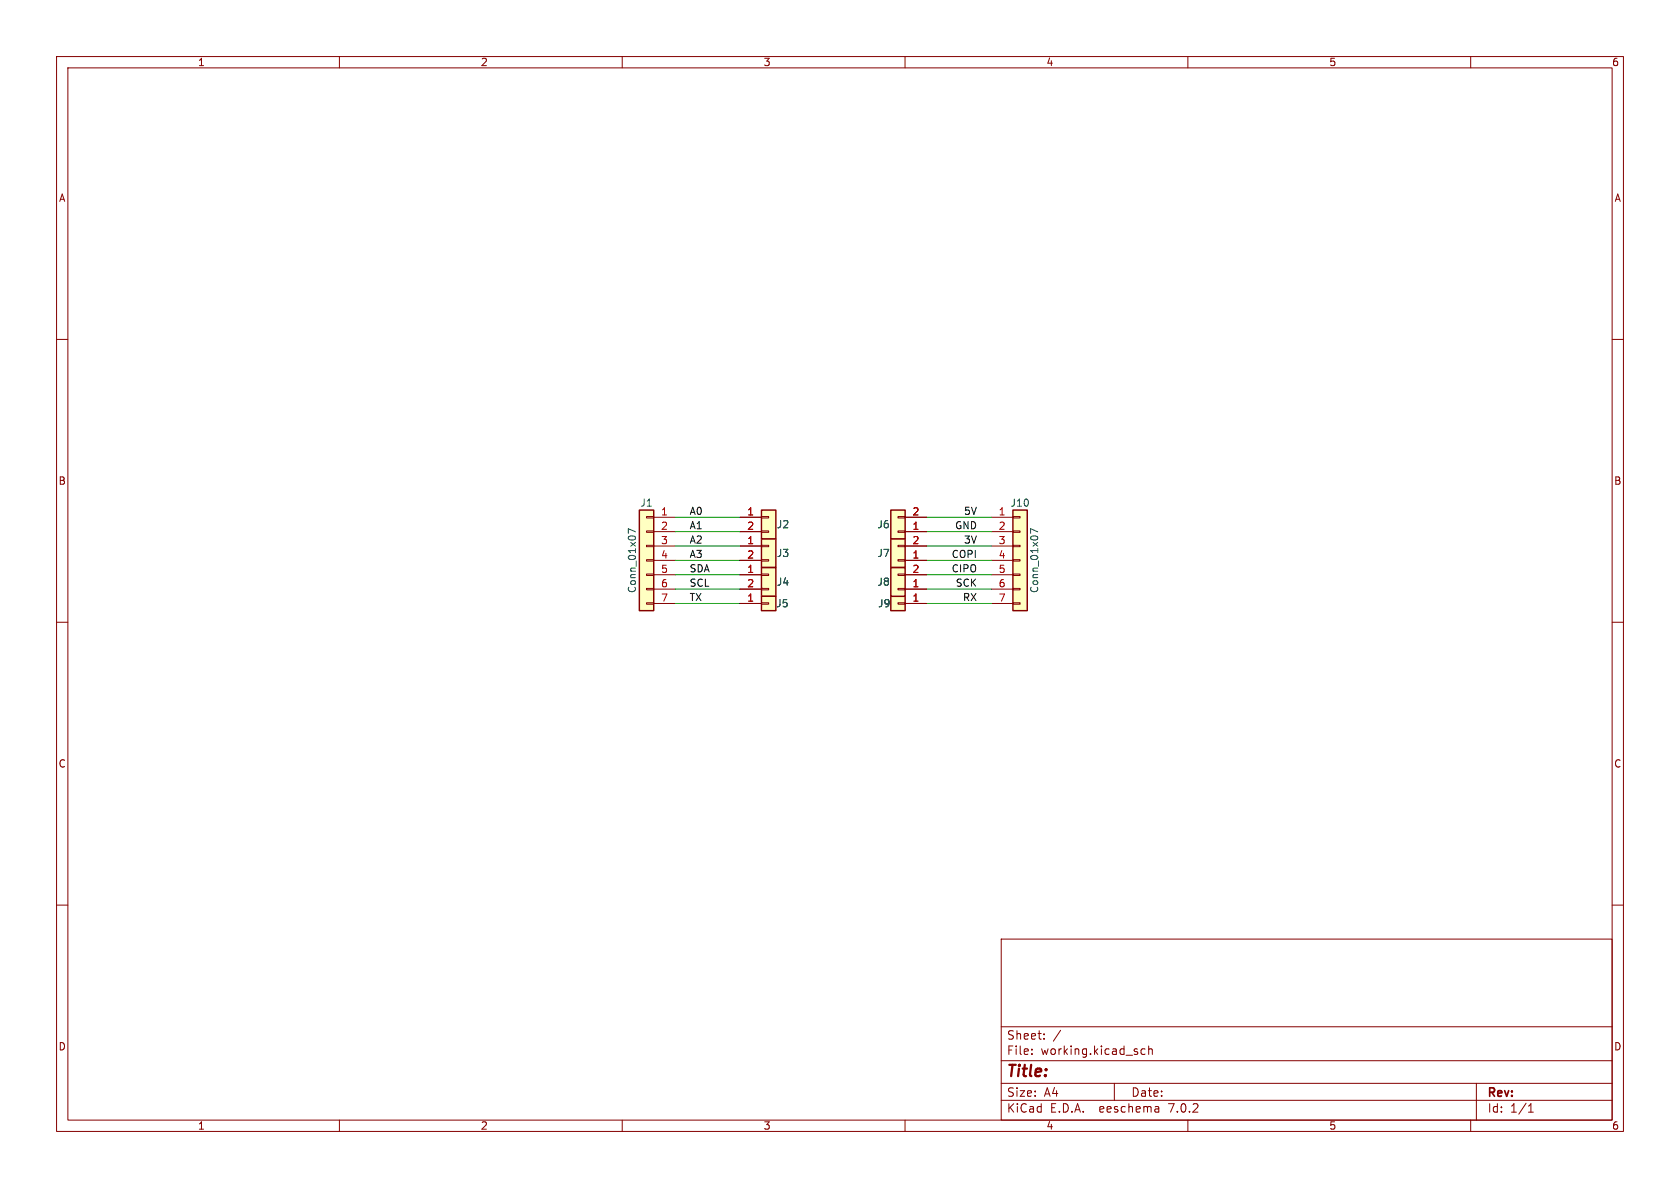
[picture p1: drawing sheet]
(kicad_sch (version 20211123) (generator eeschema)

 (paper "A4")

 (lib_symbols
  (symbol "Connector_Generic:Conn_01x01" (pin_names (offset 1.016) hide) (in_bom yes) (on_board yes)
   (property "Reference" "J" (id 0) (at 0 2.54 0) (effects (font (size 1.27 1.27))))
   (property "Value" "Conn_01x01" (id 1) (at 0 -2.54 0) (effects (font (size 1.27 1.27))))
   (property "Footprint" "" (id 2) (at 0 0 0) (effects (font (size 1.27 1.27)) hide))
   (property "Datasheet" "~" (id 3) (at 0 0 0) (effects (font (size 1.27 1.27)) hide))
   (symbol "Conn_01x01_1_1"
    (rectangle (start -1.27 0.127) (end 0 -0.127) (stroke (width 0.1524) (type default) (color 0 0 0 0)) (fill (type none)))
    (rectangle (start -1.27 1.27) (end 1.27 -1.27) (stroke (width 0.254) (type default) (color 0 0 0 0)) (fill (type background)))
    (pin passive line (at -5.08 0 0) (length 3.81) (name "Pin_1" (effects (font (size 1.27 1.27)))) (number "1" (effects (font (size 1.27 1.27)))))))
  (symbol "Connector_Generic:Conn_01x02" (pin_names (offset 1.016) hide) (in_bom yes) (on_board yes)
   (property "Reference" "J" (id 0) (at 0 2.54 0) (effects (font (size 1.27 1.27))))
   (property "Value" "Conn_01x02" (id 1) (at 0 -5.08 0) (effects (font (size 1.27 1.27))))
   (property "Footprint" "" (id 2) (at 0 0 0) (effects (font (size 1.27 1.27)) hide))
   (property "Datasheet" "~" (id 3) (at 0 0 0) (effects (font (size 1.27 1.27)) hide))
   (symbol "Conn_01x02_1_1"
    (rectangle (start -1.27 -2.413) (end 0 -2.667) (stroke (width 0.1524) (type default) (color 0 0 0 0)) (fill (type none)))
    (rectangle (start -1.27 0.127) (end 0 -0.127) (stroke (width 0.1524) (type default) (color 0 0 0 0)) (fill (type none)))
    (rectangle (start -1.27 1.27) (end 1.27 -3.81) (stroke (width 0.254) (type default) (color 0 0 0 0)) (fill (type background)))
    (pin passive line (at -5.08 0 0) (length 3.81) (name "Pin_1" (effects (font (size 1.27 1.27)))) (number "1" (effects (font (size 1.27 1.27)))))
    (pin passive line (at -5.08 -2.54 0) (length 3.81) (name "Pin_2" (effects (font (size 1.27 1.27)))) (number "2" (effects (font (size 1.27 1.27)))))))
  (symbol "Connector_Generic:Conn_01x07" (pin_names (offset 1.016) hide) (in_bom yes) (on_board yes)
   (property "Reference" "J" (id 0) (at 0 10.16 0) (effects (font (size 1.27 1.27))))
   (property "Value" "Conn_01x07" (id 1) (at 0 -10.16 0) (effects (font (size 1.27 1.27))))
   (property "Footprint" "" (id 2) (at 0 0 0) (effects (font (size 1.27 1.27)) hide))
   (property "Datasheet" "~" (id 3) (at 0 0 0) (effects (font (size 1.27 1.27)) hide))
   (symbol "Conn_01x07_1_1"
    (rectangle (start -1.27 -7.493) (end 0 -7.747) (stroke (width 0.1524) (type default) (color 0 0 0 0)) (fill (type none)))
    (rectangle (start -1.27 -4.953) (end 0 -5.207) (stroke (width 0.1524) (type default) (color 0 0 0 0)) (fill (type none)))
    (rectangle (start -1.27 -2.413) (end 0 -2.667) (stroke (width 0.1524) (type default) (color 0 0 0 0)) (fill (type none)))
    (rectangle (start -1.27 0.127) (end 0 -0.127) (stroke (width 0.1524) (type default) (color 0 0 0 0)) (fill (type none)))
    (rectangle (start -1.27 2.667) (end 0 2.413) (stroke (width 0.1524) (type default) (color 0 0 0 0)) (fill (type none)))
    (rectangle (start -1.27 5.207) (end 0 4.953) (stroke (width 0.1524) (type default) (color 0 0 0 0)) (fill (type none)))
    (rectangle (start -1.27 7.747) (end 0 7.493) (stroke (width 0.1524) (type default) (color 0 0 0 0)) (fill (type none)))
    (rectangle (start -1.27 8.89) (end 1.27 -8.89) (stroke (width 0.254) (type default) (color 0 0 0 0)) (fill (type background)))
    (pin passive line (at -5.08 7.62 0) (length 3.81) (name "Pin_1" (effects (font (size 1.27 1.27)))) (number "1" (effects (font (size 1.27 1.27)))))
    (pin passive line (at -5.08 5.08 0) (length 3.81) (name "Pin_2" (effects (font (size 1.27 1.27)))) (number "2" (effects (font (size 1.27 1.27)))))
    (pin passive line (at -5.08 2.54 0) (length 3.81) (name "Pin_3" (effects (font (size 1.27 1.27)))) (number "3" (effects (font (size 1.27 1.27)))))
    (pin passive line (at -5.08 0 0) (length 3.81) (name "Pin_4" (effects (font (size 1.27 1.27)))) (number "4" (effects (font (size 1.27 1.27)))))
    (pin passive line (at -5.08 -2.54 0) (length 3.81) (name "Pin_5" (effects (font (size 1.27 1.27)))) (number "5" (effects (font (size 1.27 1.27)))))
    (pin passive line (at -5.08 -5.08 0) (length 3.81) (name "Pin_6" (effects (font (size 1.27 1.27)))) (number "6" (effects (font (size 1.27 1.27)))))
    (pin passive line (at -5.08 -7.62 0) (length 3.81) (name "Pin_7" (effects (font (size 1.27 1.27)))) (number "7" (effects (font (size 1.27 1.27))))))))


 (wire (pts (xy 130.81 91.44) (xy 119.38 91.44)) (stroke (width 0) (type default) (color 0 0 0 0)))
 (wire (pts (xy 130.81 96.52) (xy 119.38 96.52)) (stroke (width 0) (type default) (color 0 0 0 0)))
 (wire (pts (xy 130.81 101.6) (xy 119.38 101.6)) (stroke (width 0) (type default) (color 0 0 0 0)))
 (wire (pts (xy 130.81 99.06) (xy 119.38 99.06)) (stroke (width 0) (type default) (color 0 0 0 0)))
 (wire (pts (xy 175.26 91.44) (xy 163.83 91.44)) (stroke (width 0) (type default) (color 0 0 0 0)))
 (wire (pts (xy 175.26 104.14) (xy 163.83 104.14)) (stroke (width 0) (type default) (color 0 0 0 0)))
 (wire (pts (xy 130.81 104.14) (xy 119.38 104.14)) (stroke (width 0) (type default) (color 0 0 0 0)))
 (wire (pts (xy 175.26 99.06) (xy 163.83 99.06)) (stroke (width 0) (type default) (color 0 0 0 0)))
 (wire (pts (xy 175.26 106.68) (xy 163.83 106.68)) (stroke (width 0) (type default) (color 0 0 0 0)))
 (wire (pts (xy 175.26 101.6) (xy 163.83 101.6)) (stroke (width 0) (type default) (color 0 0 0 0)))
 (wire (pts (xy 175.26 93.98) (xy 163.83 93.98)) (stroke (width 0) (type default) (color 0 0 0 0)))
 (wire (pts (xy 130.81 106.68) (xy 119.38 106.68)) (stroke (width 0) (type default) (color 0 0 0 0)))
 (wire (pts (xy 175.26 96.52) (xy 163.83 96.52)) (stroke (width 0) (type default) (color 0 0 0 0)))
 (wire (pts (xy 130.81 93.98) (xy 119.38 93.98)) (stroke (width 0) (type default) (color 0 0 0 0)))

 (label "3V" (at 172.72 96.52 180) (effects (font (size 1.27 1.27)) (justify right bottom)))
 (label "RX" (at 172.72 106.68 180) (effects (font (size 1.27 1.27)) (justify right bottom)))
 (label "CIPO" (at 172.72 101.6 180) (effects (font (size 1.27 1.27)) (justify right bottom)))
 (label "SDA" (at 121.92 101.6 0) (effects (font (size 1.27 1.27)) (justify left bottom)))
 (label "A2" (at 121.92 96.52 0) (effects (font (size 1.27 1.27)) (justify left bottom)))
 (label "A0" (at 121.92 91.44 0) (effects (font (size 1.27 1.27)) (justify left bottom)))
 (label "GND" (at 172.72 93.98 180) (effects (font (size 1.27 1.27)) (justify right bottom)))
 (label "COPI" (at 172.72 99.06 180) (effects (font (size 1.27 1.27)) (justify right bottom)))
 (label "A1" (at 121.92 93.98 0) (effects (font (size 1.27 1.27)) (justify left bottom)))
 (label "5V" (at 172.72 91.44 180) (effects (font (size 1.27 1.27)) (justify right bottom)))
 (label "TX" (at 121.92 106.68 0) (effects (font (size 1.27 1.27)) (justify left bottom)))
 (label "SCL" (at 121.92 104.14 0) (effects (font (size 1.27 1.27)) (justify left bottom)))
 (label "A3" (at 121.92 99.06 0) (effects (font (size 1.27 1.27)) (justify left bottom)))
 (label "SCK" (at 172.72 104.14 180) (effects (font (size 1.27 1.27)) (justify right bottom)))

 (symbol (lib_id "Connector_Generic:Conn_01x07") (at 180.34 99.06 0) (unit 1) (in_bom yes) (on_board yes)
  (property "Reference" "J10" (id 0) (at 180.34 88.9 0))
  (property "Value" "Conn_01x07" (id 1) (at 182.88 99.06 90))
  (property "Footprint" "Connector_PinHeader_2.54mm:PinHeader_1x07_P2.54mm_Vertical" (id 2) (at 180.34 99.06 0) (effects (font (size 1.27 1.27)) hide))
  (property "Datasheet" "~" (id 3) (at 180.34 99.06 0) (effects (font (size 1.27 1.27)) hide)) (pin "1") (pin "2") (pin "3") (pin "4") (pin "5") (pin "6") (pin "7"))

 (symbol (lib_id "Connector_Generic:Conn_01x02") (at 135.89 96.52 0) (unit 1) (in_bom yes) (on_board yes)
  (property "Reference" "J3" (id 0) (at 138.43 97.79 0))
  (property "Value" "Conn_01x02" (id 1) (at 135.89 92.71 0) (effects (font (size 1.27 1.27)) hide))
  (property "Footprint" "FlexyPin:FlexyPin_1x02_P2.54mm" (id 2) (at 135.89 96.52 0) (effects (font (size 1.27 1.27)) hide))
  (property "Datasheet" "~" (id 3) (at 135.89 96.52 0) (effects (font (size 1.27 1.27)) hide)) (pin "1") (pin "2"))

 (symbol (lib_id "Connector_Generic:Conn_01x02") (at 135.89 101.6 0) (unit 1) (in_bom yes) (on_board yes)
  (property "Reference" "J4" (id 0) (at 138.43 102.87 0))
  (property "Value" "Conn_01x02" (id 1) (at 135.89 97.79 0) (effects (font (size 1.27 1.27)) hide))
  (property "Footprint" "FlexyPin:FlexyPin_1x02_P2.54mm" (id 2) (at 135.89 101.6 0) (effects (font (size 1.27 1.27)) hide))
  (property "Datasheet" "~" (id 3) (at 135.89 101.6 0) (effects (font (size 1.27 1.27)) hide)) (pin "1") (pin "2"))

 (symbol (lib_id "Connector_Generic:Conn_01x07") (at 114.3 99.06 0) (mirror y) (unit 1) (in_bom yes) (on_board yes)
  (property "Reference" "J1" (id 0) (at 114.3 88.9 0))
  (property "Value" "Conn_01x07" (id 1) (at 111.76 99.06 90))
  (property "Footprint" "Connector_PinHeader_2.54mm:PinHeader_1x07_P2.54mm_Vertical" (id 2) (at 114.3 99.06 0) (effects (font (size 1.27 1.27)) hide))
  (property "Datasheet" "~" (id 3) (at 114.3 99.06 0) (effects (font (size 1.27 1.27)) hide)) (pin "1") (pin "2") (pin "3") (pin "4") (pin "5") (pin "6") (pin "7"))

 (symbol (lib_id "Connector_Generic:Conn_01x01") (at 158.75 106.68 0) (mirror y) (unit 1) (in_bom yes) (on_board yes)
  (property "Reference" "J9" (id 0) (at 157.48 106.68 0) (effects (font (size 1.27 1.27)) (justify left)))
  (property "Value" "Conn_01x01" (id 1) (at 156.21 107.9499 0) (effects (font (size 1.27 1.27)) (justify left) hide))
  (property "Footprint" "FlexyPin:FlexyPin_1x01_P2.54mm" (id 2) (at 158.75 106.68 0) (effects (font (size 1.27 1.27)) hide))
  (property "Datasheet" "~" (id 3) (at 158.75 106.68 0) (effects (font (size 1.27 1.27)) hide)) (pin "1"))

 (symbol (lib_id "Connector_Generic:Conn_01x02") (at 158.75 104.14 180) (unit 1) (in_bom yes) (on_board yes)
  (property "Reference" "J8" (id 0) (at 156.21 102.87 0))
  (property "Value" "Conn_01x02" (id 1) (at 158.75 107.95 0) (effects (font (size 1.27 1.27)) hide))
  (property "Footprint" "FlexyPin:FlexyPin_1x02_P2.54mm" (id 2) (at 158.75 104.14 0) (effects (font (size 1.27 1.27)) hide))
  (property "Datasheet" "~" (id 3) (at 158.75 104.14 0) (effects (font (size 1.27 1.27)) hide)) (pin "1") (pin "2"))

 (symbol (lib_id "Connector_Generic:Conn_01x01") (at 135.89 106.68 0) (unit 1) (in_bom yes) (on_board yes)
  (property "Reference" "J5" (id 0) (at 137.16 106.68 0) (effects (font (size 1.27 1.27)) (justify left)))
  (property "Value" "Conn_01x01" (id 1) (at 138.43 107.9499 0) (effects (font (size 1.27 1.27)) (justify left) hide))
  (property "Footprint" "FlexyPin:FlexyPin_1x01_P2.54mm" (id 2) (at 135.89 106.68 0) (effects (font (size 1.27 1.27)) hide))
  (property "Datasheet" "~" (id 3) (at 135.89 106.68 0) (effects (font (size 1.27 1.27)) hide)) (pin "1"))

 (symbol (lib_id "Connector_Generic:Conn_01x02") (at 158.75 93.98 180) (unit 1) (in_bom yes) (on_board yes)
  (property "Reference" "J6" (id 0) (at 156.21 92.71 0))
  (property "Value" "Conn_01x02" (id 1) (at 158.75 97.79 0) (effects (font (size 1.27 1.27)) hide))
  (property "Footprint" "FlexyPin:FlexyPin_1x02_P2.54mm" (id 2) (at 158.75 93.98 0) (effects (font (size 1.27 1.27)) hide))
  (property "Datasheet" "~" (id 3) (at 158.75 93.98 0) (effects (font (size 1.27 1.27)) hide)) (pin "1") (pin "2"))

 (symbol (lib_id "Connector_Generic:Conn_01x02") (at 158.75 99.06 180) (unit 1) (in_bom yes) (on_board yes)
  (property "Reference" "J7" (id 0) (at 156.21 97.79 0))
  (property "Value" "Conn_01x02" (id 1) (at 158.75 102.87 0) (effects (font (size 1.27 1.27)) hide))
  (property "Footprint" "FlexyPin:FlexyPin_1x02_P2.54mm" (id 2) (at 158.75 99.06 0) (effects (font (size 1.27 1.27)) hide))
  (property "Datasheet" "~" (id 3) (at 158.75 99.06 0) (effects (font (size 1.27 1.27)) hide)) (pin "1") (pin "2"))

 (symbol (lib_id "Connector_Generic:Conn_01x02") (at 135.89 91.44 0) (unit 1) (in_bom yes) (on_board yes)
  (property "Reference" "J2" (id 0) (at 138.43 92.71 0))
  (property "Value" "Conn_01x02" (id 1) (at 135.89 87.63 0) (effects (font (size 1.27 1.27)) hide))
  (property "Footprint" "FlexyPin:FlexyPin_1x02_P2.54mm" (id 2) (at 135.89 91.44 0) (effects (font (size 1.27 1.27)) hide))
  (property "Datasheet" "~" (id 3) (at 135.89 91.44 0) (effects (font (size 1.27 1.27)) hide)) (pin "1") (pin "2"))

 (sheet_instances (path "" (page "1")))

)
